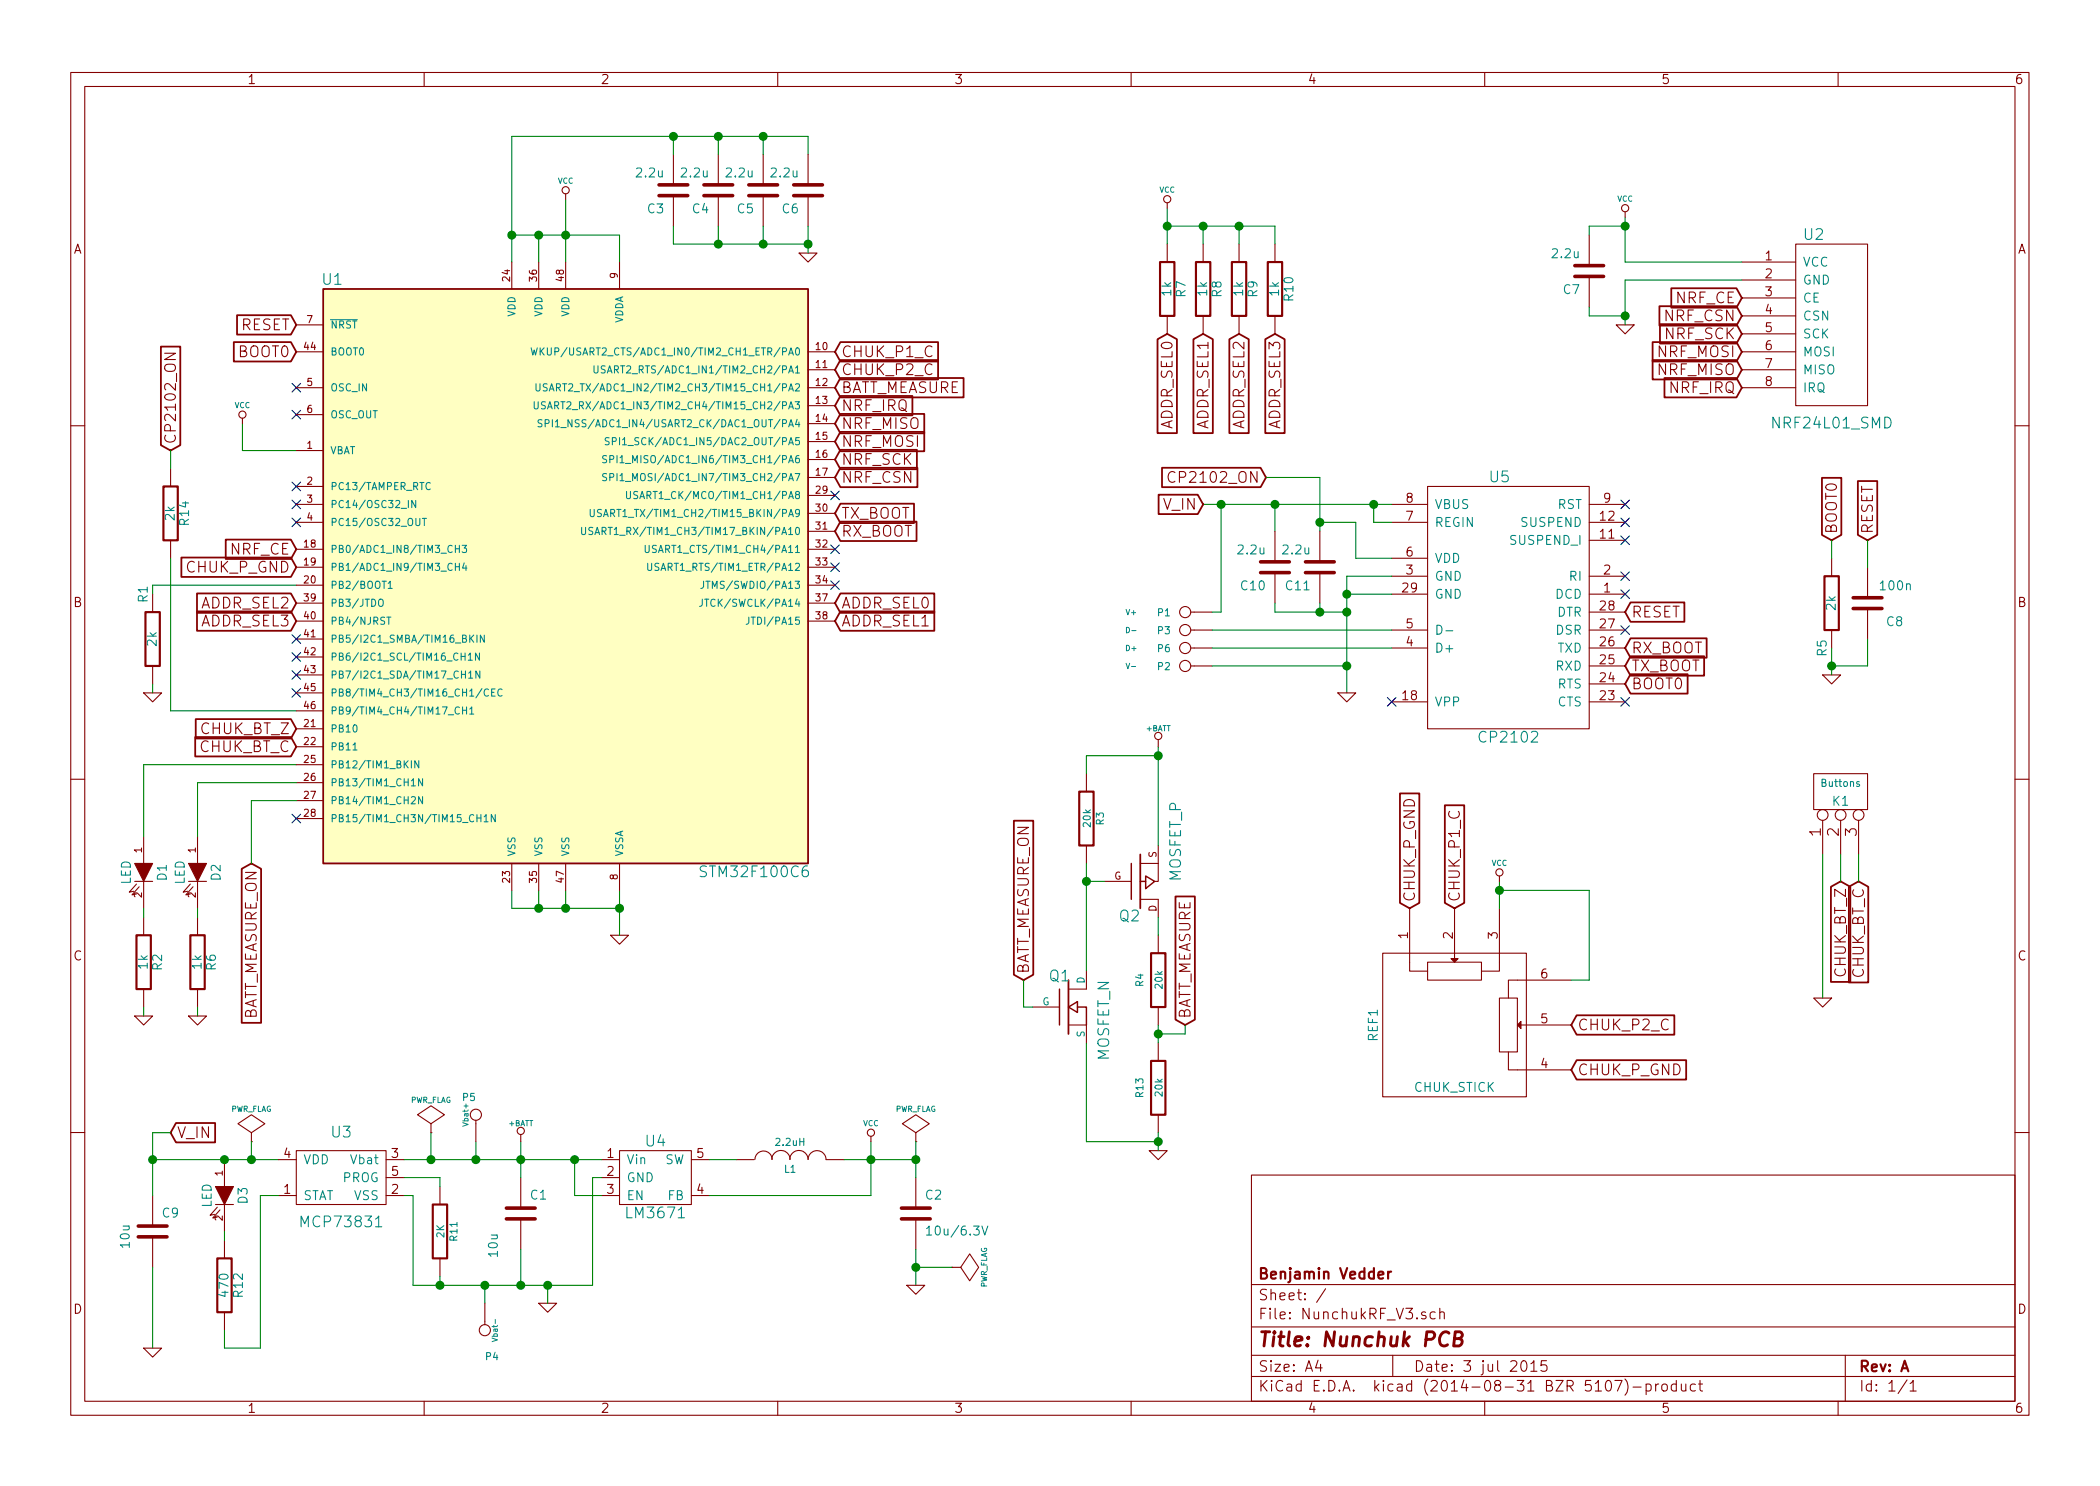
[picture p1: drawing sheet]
EESchema Schematic File Version 2
LIBS:power
LIBS:device
LIBS:transistors
LIBS:conn
LIBS:linear
LIBS:regul
LIBS:74xx
LIBS:cmos4000
LIBS:adc-dac
LIBS:memory
LIBS:xilinx
LIBS:special
LIBS:microcontrollers
LIBS:dsp
LIBS:microchip
LIBS:analog_switches
LIBS:motorola
LIBS:texas
LIBS:intel
LIBS:audio
LIBS:interface
LIBS:digital-audio
LIBS:philips
LIBS:display
LIBS:cypress
LIBS:siliconi
LIBS:opto
LIBS:atmel
LIBS:contrib
LIBS:valves
LIBS:crf_1
LIBS:NunchukRF_V3-cache
EELAYER 24 0
EELAYER END
$Descr A4 11693 8268
encoding utf-8
Sheet 1 1
Title "Nunchuk PCB"
Date "3 jul 2015"
Rev "A"
Comp "Benjamin Vedder"
Comment1 ""
Comment2 ""
Comment3 ""
Comment4 ""
$EndDescr
$Comp
L GND #PWR01
U 1 1
P 3450 5200
F 0 "#PWR01" H 3450 5200 30  0001 C CNN
F 1 "GND" H 3450 5130 30  0001 C CNN
F 2 "" H 3450 5200 60  0001 C CNN
F 3 "" H 3450 5200 60  0001 C CNN
	1    3450 5200
	1    0    0    -1  
$EndComp
$Comp
L C C3
U 1 1
P 3750 1050
F 0 "C3" H 3800 1150 50  0000 L CNN
F 1 "2.2u" H 3800 950 50  0000 L CNN
F 2 "Capacitors_SMD:C_0603_HandSoldering" H 3750 1050 60  0001 C CNN
F 3 "" H 3750 1050 60  0001 C CNN
	1    3750 1050
	-1   0    0    1   
$EndComp
NoConn ~ 1650 2150
NoConn ~ 1650 2300
$Comp
L R R1
U 1 1
P 850 3550
F 0 "R1" V 800 3800 50  0000 C CNN
F 1 "2k" V 850 3550 50  0000 C CNN
F 2 "Resistors_SMD:R_0603_HandSoldering" H 850 3550 60  0001 C CNN
F 3 "" H 850 3550 60  0001 C CNN
	1    850  3550
	1    0    0    -1  
$EndComp
$Comp
L GND #PWR02
U 1 1
P 850 3850
F 0 "#PWR02" H 850 3850 30  0001 C CNN
F 1 "GND" H 850 3780 30  0001 C CNN
F 2 "" H 850 3850 60  0001 C CNN
F 3 "" H 850 3850 60  0001 C CNN
	1    850  3850
	1    0    0    -1  
$EndComp
Text GLabel 1650 1950 0    60   Input ~ 0
BOOT0
$Comp
L LED D1
U 1 1
P 800 4850
F 0 "D1" H 800 4950 50  0000 C CNN
F 1 "LED" H 800 4750 50  0000 C CNN
F 2 "LEDs:LED-0805" H 800 4850 60  0001 C CNN
F 3 "" H 800 4850 60  0001 C CNN
	1    800  4850
	0    1    1    0   
$EndComp
$Comp
L R R2
U 1 1
P 800 5350
F 0 "R2" V 880 5350 50  0000 C CNN
F 1 "1k" V 800 5350 50  0000 C CNN
F 2 "Resistors_SMD:R_0603_HandSoldering" H 800 5350 60  0001 C CNN
F 3 "" H 800 5350 60  0001 C CNN
	1    800  5350
	1    0    0    -1  
$EndComp
$Comp
L GND #PWR03
U 1 1
P 800 5650
F 0 "#PWR03" H 800 5650 30  0001 C CNN
F 1 "GND" H 800 5580 30  0001 C CNN
F 2 "" H 800 5650 60  0001 C CNN
F 3 "" H 800 5650 60  0001 C CNN
	1    800  5650
	1    0    0    -1  
$EndComp
NoConn ~ 4650 2750
NoConn ~ 4650 3150
NoConn ~ 4650 3250
NoConn ~ 1650 2800
$Comp
L C C8
U 1 1
P 10400 3350
F 0 "C8" H 10200 3450 50  0000 L CNN
F 1 "100n" H 10150 3250 50  0000 L CNN
F 2 "Capacitors_SMD:C_0603_HandSoldering" H 10400 3350 60  0001 C CNN
F 3 "" H 10400 3350 60  0001 C CNN
	1    10400 3350
	-1   0    0    1   
$EndComp
Text GLabel 9050 3700 2    60   Input ~ 0
TX_BOOT
Text GLabel 9050 3600 2    60   Input ~ 0
RX_BOOT
Text GLabel 10400 3000 1    60   Input ~ 0
RESET
Text GLabel 9050 3800 2    60   Input ~ 0
BOOT0
$Comp
L R R5
U 1 1
P 10200 3350
F 0 "R5" V 10150 3100 50  0000 C CNN
F 1 "2k" V 10200 3350 50  0000 C CNN
F 2 "Resistors_SMD:R_0603_HandSoldering" H 10200 3350 60  0001 C CNN
F 3 "" H 10200 3350 60  0001 C CNN
	1    10200 3350
	1    0    0    -1  
$EndComp
$Comp
L GND #PWR04
U 1 1
P 10200 3750
F 0 "#PWR04" H 10200 3750 30  0001 C CNN
F 1 "GND" H 10200 3680 30  0001 C CNN
F 2 "" H 10200 3750 60  0001 C CNN
F 3 "" H 10200 3750 60  0001 C CNN
	1    10200 3750
	1    0    0    -1  
$EndComp
Text GLabel 4650 2950 2    60   Input ~ 0
RX_BOOT
Text GLabel 4650 2850 2    60   Input ~ 0
TX_BOOT
Text GLabel 1650 1800 0    60   Input ~ 0
RESET
Wire Wire Line
	2850 4950 2850 5050
Wire Wire Line
	2850 5050 3450 5050
Wire Wire Line
	3450 4950 3450 5200
Wire Wire Line
	3150 4950 3150 5050
Connection ~ 3150 5050
Wire Wire Line
	3000 4950 3000 5050
Connection ~ 3000 5050
Wire Wire Line
	3000 1300 3000 1450
Wire Wire Line
	2850 1300 3450 1300
Wire Wire Line
	2850 750  2850 1450
Connection ~ 3000 1300
Wire Wire Line
	1650 2500 1350 2500
Wire Wire Line
	1350 2500 1350 2350
Connection ~ 2850 1300
Wire Wire Line
	3150 1100 3150 1450
Wire Wire Line
	1650 3250 850  3250
Wire Wire Line
	850  3250 850  3300
Wire Wire Line
	850  3800 850  3850
Wire Wire Line
	800  5050 800  5100
Wire Wire Line
	800  5600 800  5650
Wire Wire Line
	1650 4250 800  4250
Wire Wire Line
	800  4250 800  4650
Text GLabel 10200 3000 1    60   Input ~ 0
BOOT0
Wire Wire Line
	10200 3000 10200 3100
Wire Wire Line
	10400 3000 10400 3150
Wire Wire Line
	10200 3600 10200 3750
Wire Wire Line
	10200 3700 10400 3700
Wire Wire Line
	10400 3700 10400 3550
Connection ~ 10200 3700
Text GLabel 9050 3400 2    60   Input ~ 0
RESET
$Comp
L NRF24L01_SMD U2
U 1 1
P 10200 1800
F 0 "U2" H 10100 2300 60  0000 C CNN
F 1 "NRF24L01_SMD" H 10200 1250 60  0000 C CNN
F 2 "CRF1:NRF24L01_SMD" H 10400 1800 60  0001 C CNN
F 3 "" H 10400 1800 60  0000 C CNN
	1    10200 1800
	1    0    0    -1  
$EndComp
$Comp
L GND #PWR05
U 1 1
P 9050 1800
F 0 "#PWR05" H 9050 1800 30  0001 C CNN
F 1 "GND" H 9050 1730 30  0001 C CNN
F 2 "" H 9050 1800 60  0001 C CNN
F 3 "" H 9050 1800 60  0001 C CNN
	1    9050 1800
	-1   0    0    -1  
$EndComp
Text GLabel 9700 1650 0    60   Input ~ 0
NRF_CE
Text GLabel 9700 1750 0    60   Input ~ 0
NRF_CSN
Text GLabel 9700 1850 0    60   Input ~ 0
NRF_SCK
Text GLabel 9700 1950 0    60   Input ~ 0
NRF_MOSI
Text GLabel 9700 2050 0    60   Input ~ 0
NRF_MISO
Text GLabel 9700 2150 0    60   Input ~ 0
NRF_IRQ
Wire Wire Line
	9700 1550 9050 1550
Wire Wire Line
	9050 1550 9050 1800
Wire Wire Line
	9050 1200 9050 1450
Wire Wire Line
	9050 1450 9700 1450
Text GLabel 1650 3050 0    60   Input ~ 0
NRF_CE
Text GLabel 4650 2650 2    60   Input ~ 0
NRF_CSN
Text GLabel 4650 2550 2    60   Input ~ 0
NRF_SCK
Text GLabel 4650 2450 2    60   Input ~ 0
NRF_MOSI
Text GLabel 4650 2350 2    60   Input ~ 0
NRF_MISO
Text GLabel 4650 2250 2    60   Input ~ 0
NRF_IRQ
$Comp
L GND #PWR06
U 1 1
P 4500 1400
F 0 "#PWR06" H 4500 1400 30  0001 C CNN
F 1 "GND" H 4500 1330 30  0001 C CNN
F 2 "" H 4500 1400 60  0001 C CNN
F 3 "" H 4500 1400 60  0001 C CNN
	1    4500 1400
	1    0    0    -1  
$EndComp
$Comp
L C C4
U 1 1
P 4000 1050
F 0 "C4" H 4050 1150 50  0000 L CNN
F 1 "2.2u" H 4050 950 50  0000 L CNN
F 2 "Capacitors_SMD:C_0603_HandSoldering" H 4000 1050 60  0001 C CNN
F 3 "" H 4000 1050 60  0001 C CNN
	1    4000 1050
	-1   0    0    1   
$EndComp
$Comp
L C C5
U 1 1
P 4250 1050
F 0 "C5" H 4300 1150 50  0000 L CNN
F 1 "2.2u" H 4300 950 50  0000 L CNN
F 2 "Capacitors_SMD:C_0603_HandSoldering" H 4250 1050 60  0001 C CNN
F 3 "" H 4250 1050 60  0001 C CNN
	1    4250 1050
	-1   0    0    1   
$EndComp
$Comp
L C C6
U 1 1
P 4500 1050
F 0 "C6" H 4550 1150 50  0000 L CNN
F 1 "2.2u" H 4550 950 50  0000 L CNN
F 2 "Capacitors_SMD:C_0603_HandSoldering" H 4500 1050 60  0001 C CNN
F 3 "" H 4500 1050 60  0001 C CNN
	1    4500 1050
	-1   0    0    1   
$EndComp
Wire Wire Line
	3450 1300 3450 1450
Connection ~ 3150 1300
Wire Wire Line
	2850 750  4500 750 
Wire Wire Line
	4500 750  4500 850 
Wire Wire Line
	4250 850  4250 750 
Connection ~ 4250 750 
Wire Wire Line
	4000 850  4000 750 
Connection ~ 4000 750 
Wire Wire Line
	3750 850  3750 750 
Connection ~ 3750 750 
Wire Wire Line
	4500 1250 4500 1400
Wire Wire Line
	3750 1250 3750 1350
Wire Wire Line
	3750 1350 4500 1350
Connection ~ 4500 1350
Wire Wire Line
	4250 1250 4250 1350
Connection ~ 4250 1350
Wire Wire Line
	4000 1250 4000 1350
Connection ~ 4000 1350
$Comp
L CONN_1 P1
U 1 1
P 6600 3400
F 0 "P1" H 6680 3400 40  0000 L CNN
F 1 "V+" H 6900 3400 30  0000 C CNN
F 2 "CRF1:1PAD_Small" H 6600 3400 60  0001 C CNN
F 3 "" H 6600 3400 60  0000 C CNN
	1    6600 3400
	-1   0    0    1   
$EndComp
$Comp
L CONN_1 P2
U 1 1
P 6600 3700
F 0 "P2" H 6680 3700 40  0000 L CNN
F 1 "V-" H 6900 3700 30  0000 C CNN
F 2 "CRF1:1PAD_Small" H 6600 3700 60  0001 C CNN
F 3 "" H 6600 3700 60  0000 C CNN
	1    6600 3700
	-1   0    0    1   
$EndComp
Connection ~ 3450 5050
$Comp
L CHUK_STICK REF1
U 1 1
P 8100 5700
F 0 "REF1" V 7650 5700 50  0000 C CNN
F 1 "CHUK_STICK" H 8100 5350 50  0000 C CNN
F 2 "CRF1:chuk_stick_2" H 8100 6000 60  0001 C CNN
F 3 "" H 8100 6000 60  0000 C CNN
	1    8100 5700
	1    0    0    -1  
$EndComp
Wire Wire Line
	8350 4900 8350 5050
Wire Wire Line
	8350 4950 8850 4950
Wire Wire Line
	8850 4950 8850 5450
Wire Wire Line
	8850 5450 8750 5450
Connection ~ 8350 4950
Text GLabel 8100 5050 1    60   Input ~ 0
CHUK_P1_C
Text GLabel 8750 5700 2    60   Input ~ 0
CHUK_P2_C
Text GLabel 4650 1950 2    60   Input ~ 0
CHUK_P1_C
Text GLabel 4650 2050 2    60   Input ~ 0
CHUK_P2_C
$Comp
L CONN_3 K1
U 1 1
P 10250 4400
F 0 "K1" V 10200 4400 50  0000 C CNN
F 1 "Buttons" V 10300 4400 40  0000 C CNN
F 2 "Connect:Wafer_Vertical10x5.8x7RM2.5-3" H 10250 4400 60  0001 C CNN
F 3 "" H 10250 4400 60  0000 C CNN
	1    10250 4400
	0    -1   -1   0   
$EndComp
Text GLabel 10250 4900 3    60   Input ~ 0
CHUK_BT_Z
Text GLabel 10350 4900 3    60   Input ~ 0
CHUK_BT_C
Wire Wire Line
	10350 4750 10350 4900
Wire Wire Line
	10250 4750 10250 4900
Text GLabel 1650 4050 0    60   Input ~ 0
CHUK_BT_Z
Text GLabel 1650 4150 0    60   Input ~ 0
CHUK_BT_C
Text GLabel 8750 5950 2    60   Input ~ 0
CHUK_P_GND
Text GLabel 1650 3150 0    60   Input ~ 0
CHUK_P_GND
$Comp
L C C7
U 1 1
P 8850 1500
F 0 "C7" H 8900 1600 50  0000 L CNN
F 1 "2.2u" H 8900 1400 50  0000 L CNN
F 2 "Capacitors_SMD:C_0603_HandSoldering" H 8850 1500 60  0001 C CNN
F 3 "" H 8850 1500 60  0001 C CNN
	1    8850 1500
	-1   0    0    1   
$EndComp
Wire Wire Line
	8850 1300 8850 1250
Wire Wire Line
	8850 1250 9050 1250
Connection ~ 9050 1250
Wire Wire Line
	8850 1700 8850 1750
Wire Wire Line
	8850 1750 9050 1750
Connection ~ 9050 1750
$Comp
L PWR_FLAG #FLG07
U 1 1
P 5100 6350
F 0 "#FLG07" H 5100 6445 30  0001 C CNN
F 1 "PWR_FLAG" H 5100 6530 30  0000 C CNN
F 2 "" H 5100 6350 60  0000 C CNN
F 3 "" H 5100 6350 60  0000 C CNN
	1    5100 6350
	1    0    0    -1  
$EndComp
$Comp
L PWR_FLAG #FLG08
U 1 1
P 5300 7050
F 0 "#FLG08" H 5300 7145 30  0001 C CNN
F 1 "PWR_FLAG" H 5300 7230 30  0000 C CNN
F 2 "" H 5300 7050 60  0000 C CNN
F 3 "" H 5300 7050 60  0000 C CNN
	1    5300 7050
	0    1    1    0   
$EndComp
NoConn ~ 1650 2900
NoConn ~ 1650 3850
$Comp
L LED D2
U 1 1
P 1100 4850
F 0 "D2" H 1100 4950 50  0000 C CNN
F 1 "LED" H 1100 4750 50  0000 C CNN
F 2 "LEDs:LED-0805" H 1100 4850 60  0001 C CNN
F 3 "" H 1100 4850 60  0001 C CNN
	1    1100 4850
	0    1    1    0   
$EndComp
$Comp
L R R6
U 1 1
P 1100 5350
F 0 "R6" V 1180 5350 50  0000 C CNN
F 1 "1k" V 1100 5350 50  0000 C CNN
F 2 "Resistors_SMD:R_0603_HandSoldering" H 1100 5350 60  0001 C CNN
F 3 "" H 1100 5350 60  0001 C CNN
	1    1100 5350
	1    0    0    -1  
$EndComp
$Comp
L GND #PWR09
U 1 1
P 1100 5650
F 0 "#PWR09" H 1100 5650 30  0001 C CNN
F 1 "GND" H 1100 5580 30  0001 C CNN
F 2 "" H 1100 5650 60  0001 C CNN
F 3 "" H 1100 5650 60  0001 C CNN
	1    1100 5650
	1    0    0    -1  
$EndComp
Wire Wire Line
	1100 5050 1100 5100
Wire Wire Line
	1100 5600 1100 5650
$Comp
L STM32F100C6 U1
U 1 1
P 3150 3200
F 0 "U1" H 1850 4850 60  0000 C CNN
F 1 "STM32F100C6" H 4200 1550 60  0000 C CNN
F 2 "CRF1:lqfp48_pad_mod" H 3150 3200 40  0001 C CIN
F 3 "" H 3150 3200 60  0001 C CNN
	1    3150 3200
	1    0    0    -1  
$EndComp
Wire Wire Line
	1650 4350 1100 4350
Wire Wire Line
	1100 4350 1100 4650
NoConn ~ 1650 4550
$Comp
L R R10
U 1 1
P 7100 1600
F 0 "R10" V 7180 1600 50  0000 C CNN
F 1 "1k" V 7100 1600 50  0000 C CNN
F 2 "Resistors_SMD:R_0603_HandSoldering" H 7100 1600 60  0001 C CNN
F 3 "" H 7100 1600 60  0001 C CNN
	1    7100 1600
	1    0    0    -1  
$EndComp
$Comp
L R R9
U 1 1
P 6900 1600
F 0 "R9" V 6980 1600 50  0000 C CNN
F 1 "1k" V 6900 1600 50  0000 C CNN
F 2 "Resistors_SMD:R_0603_HandSoldering" H 6900 1600 60  0001 C CNN
F 3 "" H 6900 1600 60  0001 C CNN
	1    6900 1600
	1    0    0    -1  
$EndComp
$Comp
L R R8
U 1 1
P 6700 1600
F 0 "R8" V 6780 1600 50  0000 C CNN
F 1 "1k" V 6700 1600 50  0000 C CNN
F 2 "Resistors_SMD:R_0603_HandSoldering" H 6700 1600 60  0001 C CNN
F 3 "" H 6700 1600 60  0001 C CNN
	1    6700 1600
	1    0    0    -1  
$EndComp
$Comp
L R R7
U 1 1
P 6500 1600
F 0 "R7" V 6580 1600 50  0000 C CNN
F 1 "1k" V 6500 1600 50  0000 C CNN
F 2 "Resistors_SMD:R_0603_HandSoldering" H 6500 1600 60  0001 C CNN
F 3 "" H 6500 1600 60  0001 C CNN
	1    6500 1600
	1    0    0    -1  
$EndComp
Wire Wire Line
	6500 1150 6500 1350
Wire Wire Line
	6500 1250 7100 1250
Wire Wire Line
	7100 1250 7100 1350
Connection ~ 6500 1250
Wire Wire Line
	6900 1350 6900 1250
Connection ~ 6900 1250
Wire Wire Line
	6700 1350 6700 1250
Connection ~ 6700 1250
Text GLabel 6500 1850 3    60   Input ~ 0
ADDR_SEL0
Text GLabel 6700 1850 3    60   Input ~ 0
ADDR_SEL1
Text GLabel 6900 1850 3    60   Input ~ 0
ADDR_SEL2
Text GLabel 7100 1850 3    60   Input ~ 0
ADDR_SEL3
Text GLabel 4650 3350 2    60   Input ~ 0
ADDR_SEL0
Text GLabel 4650 3450 2    60   Input ~ 0
ADDR_SEL1
Text GLabel 1650 3350 0    60   Input ~ 0
ADDR_SEL2
Text GLabel 1650 3450 0    60   Input ~ 0
ADDR_SEL3
$Comp
L GND #PWR010
U 1 1
P 3050 7250
F 0 "#PWR010" H 3050 7250 30  0001 C CNN
F 1 "GND" H 3050 7180 30  0001 C CNN
F 2 "" H 3050 7250 60  0001 C CNN
F 3 "" H 3050 7250 60  0001 C CNN
	1    3050 7250
	1    0    0    -1  
$EndComp
$Comp
L R R11
U 1 1
P 2450 6850
F 0 "R11" V 2530 6850 40  0000 C CNN
F 1 "2K" V 2457 6851 40  0000 C CNN
F 2 "Resistors_SMD:R_0603_HandSoldering" V 2380 6850 30  0001 C CNN
F 3 "~" H 2450 6850 30  0000 C CNN
	1    2450 6850
	1    0    0    -1  
$EndComp
$Comp
L CONN_1 P5
U 1 1
P 2650 6200
F 0 "P5" V 2750 6200 40  0000 L CNN
F 1 "Vbat+" H 2650 6255 30  0000 C CNN
F 2 "CRF1:1PAD_Small" H 2650 6200 60  0001 C CNN
F 3 "" H 2650 6200 60  0000 C CNN
	1    2650 6200
	0    -1   -1   0   
$EndComp
$Comp
L CONN_1 P4
U 1 1
P 2700 7400
F 0 "P4" V 2850 7400 40  0000 L CNN
F 1 "Vbat-" H 2700 7455 30  0000 C CNN
F 2 "CRF1:1PAD_Small" H 2700 7400 60  0001 C CNN
F 3 "" H 2700 7400 60  0000 C CNN
	1    2700 7400
	0    1    1    0   
$EndComp
$Comp
L LM3671 U4
U 1 1
P 3650 6550
F 0 "U4" H 3650 6750 60  0000 C CNN
F 1 "LM3671" H 3650 6350 60  0000 C CNN
F 2 "CRF1:SOT23-5" H 3650 6550 60  0001 C CNN
F 3 "" H 3650 6550 60  0000 C CNN
	1    3650 6550
	1    0    0    -1  
$EndComp
Wire Wire Line
	2300 7150 3300 7150
Wire Wire Line
	850  6450 1550 6450
Wire Wire Line
	2250 6450 3350 6450
Wire Wire Line
	3350 6650 3200 6650
Wire Wire Line
	3200 6650 3200 6450
Connection ~ 3200 6450
Wire Wire Line
	3300 7150 3300 6550
Wire Wire Line
	3300 6550 3350 6550
Wire Wire Line
	3050 7250 3050 7150
Connection ~ 3050 7150
$Comp
L C C1
U 1 1
P 2900 6750
F 0 "C1" H 2950 6850 50  0000 L CNN
F 1 "10u" V 2750 6500 50  0000 L CNN
F 2 "Capacitors_SMD:C_0603_HandSoldering" H 2900 6750 60  0001 C CNN
F 3 "" H 2900 6750 60  0001 C CNN
	1    2900 6750
	1    0    0    -1  
$EndComp
$Comp
L C C2
U 1 1
P 5100 6750
F 0 "C2" H 5150 6850 50  0000 L CNN
F 1 "10u/6.3V" H 5150 6650 50  0000 L CNN
F 2 "Capacitors_SMD:C_0603_HandSoldering" H 5100 6750 60  0001 C CNN
F 3 "" H 5100 6750 60  0001 C CNN
	1    5100 6750
	1    0    0    -1  
$EndComp
Wire Wire Line
	2900 6350 2900 6550
Connection ~ 2900 6450
Wire Wire Line
	2900 6950 2900 7150
Connection ~ 2900 7150
$Comp
L INDUCTOR L1
U 1 1
P 4400 6450
F 0 "L1" V 4350 6450 40  0000 C CNN
F 1 "2.2uH" V 4500 6450 40  0000 C CNN
F 2 "Resistors_SMD:R_0805_HandSoldering" H 4400 6450 60  0001 C CNN
F 3 "~" H 4400 6450 60  0000 C CNN
	1    4400 6450
	0    -1   -1   0   
$EndComp
Wire Wire Line
	3950 6450 4100 6450
Wire Wire Line
	4700 6450 5100 6450
Wire Wire Line
	5100 6350 5100 6550
Wire Wire Line
	5100 6950 5100 7150
Wire Wire Line
	4850 6350 4850 6650
Connection ~ 4850 6450
$Comp
L GND #PWR011
U 1 1
P 5100 7150
F 0 "#PWR011" H 5100 7150 30  0001 C CNN
F 1 "GND" H 5100 7080 30  0001 C CNN
F 2 "" H 5100 7150 60  0001 C CNN
F 3 "" H 5100 7150 60  0001 C CNN
	1    5100 7150
	1    0    0    -1  
$EndComp
Connection ~ 2650 6450
Connection ~ 2700 7150
$Comp
L MCP73831 U3
U 1 1
P 1900 6550
F 0 "U3" H 1900 6800 60  0000 C CNN
F 1 "MCP73831" H 1900 6300 60  0000 C CNN
F 2 "CRF1:SOT23-5" H 1950 5950 60  0001 C CNN
F 3 "~" H 1900 6550 60  0000 C CNN
	1    1900 6550
	1    0    0    -1  
$EndComp
$Comp
L LED D3
U 1 1
P 1250 6650
F 0 "D3" H 1250 6750 50  0000 C CNN
F 1 "LED" H 1250 6550 50  0000 C CNN
F 2 "LEDs:LED-0805" H 1250 6650 60  0001 C CNN
F 3 "" H 1250 6650 60  0001 C CNN
	1    1250 6650
	0    1    1    0   
$EndComp
$Comp
L R R12
U 1 1
P 1250 7150
F 0 "R12" V 1330 7150 50  0000 C CNN
F 1 "470" V 1250 7150 50  0000 C CNN
F 2 "Resistors_SMD:R_0603_HandSoldering" H 1250 7150 60  0001 C CNN
F 3 "" H 1250 7150 60  0001 C CNN
	1    1250 7150
	1    0    0    -1  
$EndComp
Wire Wire Line
	1250 6900 1250 6850
$Comp
L C C9
U 1 1
P 850 6850
F 0 "C9" H 900 6950 50  0000 L CNN
F 1 "10u" V 700 6750 50  0000 L CNN
F 2 "Capacitors_SMD:C_0603_HandSoldering" H 850 6850 60  0001 C CNN
F 3 "" H 850 6850 60  0001 C CNN
	1    850  6850
	1    0    0    -1  
$EndComp
Wire Wire Line
	850  7050 850  7500
Wire Wire Line
	850  6300 850  6650
Connection ~ 850  6450
Connection ~ 1250 6450
$Comp
L GND #PWR012
U 1 1
P 850 7500
F 0 "#PWR012" H 850 7500 30  0001 C CNN
F 1 "GND" H 850 7430 30  0001 C CNN
F 2 "" H 850 7500 60  0001 C CNN
F 3 "" H 850 7500 60  0001 C CNN
	1    850  7500
	1    0    0    -1  
$EndComp
$Comp
L CP2102 U5
U 1 1
P 8400 3350
F 0 "U5" H 8350 4050 60  0000 C CNN
F 1 "CP2102" H 8400 2600 60  0000 C CNN
F 2 "w_smd_qfn:qfn-28" H 8300 3700 60  0001 C CNN
F 3 "" H 8300 3700 60  0000 C CNN
	1    8400 3350
	1    0    0    -1  
$EndComp
$Comp
L GND #PWR013
U 1 1
P 10150 5550
F 0 "#PWR013" H 10150 5550 30  0001 C CNN
F 1 "GND" H 10150 5480 30  0001 C CNN
F 2 "" H 10150 5550 60  0001 C CNN
F 3 "" H 10150 5550 60  0001 C CNN
	1    10150 5550
	-1   0    0    -1  
$EndComp
Wire Wire Line
	10150 4750 10150 5550
Text GLabel 7850 5050 1    60   Input ~ 0
CHUK_P_GND
NoConn ~ 4650 3050
$Comp
L VCC #PWR014
U 1 1
P 4850 6350
F 0 "#PWR014" H 4850 6450 30  0001 C CNN
F 1 "VCC" H 4850 6450 30  0000 C CNN
F 2 "" H 4850 6350 60  0000 C CNN
F 3 "" H 4850 6350 60  0000 C CNN
	1    4850 6350
	1    0    0    -1  
$EndComp
$Comp
L VCC #PWR015
U 1 1
P 8350 4900
F 0 "#PWR015" H 8350 5000 30  0001 C CNN
F 1 "VCC" H 8350 5000 30  0000 C CNN
F 2 "" H 8350 4900 60  0000 C CNN
F 3 "" H 8350 4900 60  0000 C CNN
	1    8350 4900
	1    0    0    -1  
$EndComp
$Comp
L VCC #PWR016
U 1 1
P 9050 1200
F 0 "#PWR016" H 9050 1300 30  0001 C CNN
F 1 "VCC" H 9050 1300 30  0000 C CNN
F 2 "" H 9050 1200 60  0000 C CNN
F 3 "" H 9050 1200 60  0000 C CNN
	1    9050 1200
	1    0    0    -1  
$EndComp
$Comp
L VCC #PWR017
U 1 1
P 6500 1150
F 0 "#PWR017" H 6500 1250 30  0001 C CNN
F 1 "VCC" H 6500 1250 30  0000 C CNN
F 2 "" H 6500 1150 60  0000 C CNN
F 3 "" H 6500 1150 60  0000 C CNN
	1    6500 1150
	1    0    0    -1  
$EndComp
$Comp
L VCC #PWR018
U 1 1
P 3150 1100
F 0 "#PWR018" H 3150 1200 30  0001 C CNN
F 1 "VCC" H 3150 1200 30  0000 C CNN
F 2 "" H 3150 1100 60  0000 C CNN
F 3 "" H 3150 1100 60  0000 C CNN
	1    3150 1100
	1    0    0    -1  
$EndComp
$Comp
L VCC #PWR019
U 1 1
P 1350 2350
F 0 "#PWR019" H 1350 2450 30  0001 C CNN
F 1 "VCC" H 1350 2450 30  0000 C CNN
F 2 "" H 1350 2350 60  0000 C CNN
F 3 "" H 1350 2350 60  0000 C CNN
	1    1350 2350
	1    0    0    -1  
$EndComp
Wire Wire Line
	1550 6650 1450 6650
Wire Wire Line
	1450 6650 1450 7500
Wire Wire Line
	1450 7500 1250 7500
Wire Wire Line
	1250 7500 1250 7400
Wire Wire Line
	2450 6600 2450 6550
Wire Wire Line
	2450 6550 2250 6550
Wire Wire Line
	2700 7150 2700 7250
Wire Wire Line
	2450 7150 2450 7100
Wire Wire Line
	2250 6650 2300 6650
Wire Wire Line
	2300 6650 2300 7150
Connection ~ 2450 7150
Wire Wire Line
	2650 6350 2650 6450
Wire Wire Line
	4850 6650 3950 6650
NoConn ~ 7750 3900
NoConn ~ 9050 3900
NoConn ~ 9050 3500
NoConn ~ 9050 3300
NoConn ~ 9050 3200
NoConn ~ 9050 3000
NoConn ~ 9050 2900
NoConn ~ 9050 2800
$Comp
L +BATT #PWR020
U 1 1
P 2900 6350
F 0 "#PWR020" H 2900 6300 20  0001 C CNN
F 1 "+BATT" H 2900 6450 30  0000 C CNN
F 2 "" H 2900 6350 60  0000 C CNN
F 3 "" H 2900 6350 60  0000 C CNN
	1    2900 6350
	1    0    0    -1  
$EndComp
Text GLabel 950  6300 2    60   Input ~ 0
V_IN
Wire Wire Line
	950  6300 850  6300
$Comp
L CONN_1 P3
U 1 1
P 6600 3500
F 0 "P3" H 6680 3500 40  0000 L CNN
F 1 "D-" H 6900 3500 30  0000 C CNN
F 2 "CRF1:1PAD_Small" H 6600 3500 60  0001 C CNN
F 3 "" H 6600 3500 60  0000 C CNN
	1    6600 3500
	-1   0    0    1   
$EndComp
$Comp
L CONN_1 P6
U 1 1
P 6600 3600
F 0 "P6" H 6680 3600 40  0000 L CNN
F 1 "D+" H 6900 3600 30  0000 C CNN
F 2 "CRF1:1PAD_Small" H 6600 3600 60  0001 C CNN
F 3 "" H 6600 3600 60  0000 C CNN
	1    6600 3600
	-1   0    0    1   
$EndComp
Wire Wire Line
	6750 3500 7750 3500
Wire Wire Line
	6750 3600 7750 3600
Wire Wire Line
	6750 3400 6800 3400
Wire Wire Line
	6800 3400 6800 2800
Wire Wire Line
	6700 2800 7750 2800
Wire Wire Line
	7750 3200 7500 3200
Wire Wire Line
	7500 3200 7500 3850
Wire Wire Line
	6750 3700 7500 3700
$Comp
L GND #PWR021
U 1 1
P 7500 3850
F 0 "#PWR021" H 7500 3850 30  0001 C CNN
F 1 "GND" H 7500 3780 30  0001 C CNN
F 2 "" H 7500 3850 60  0001 C CNN
F 3 "" H 7500 3850 60  0001 C CNN
	1    7500 3850
	1    0    0    -1  
$EndComp
Connection ~ 7500 3700
$Comp
L C C10
U 1 1
P 7100 3150
F 0 "C10" H 7150 3250 50  0000 L CNN
F 1 "2.2u" H 7150 3050 50  0000 L CNN
F 2 "Capacitors_SMD:C_0603_HandSoldering" H 7100 3150 60  0001 C CNN
F 3 "" H 7100 3150 60  0001 C CNN
	1    7100 3150
	-1   0    0    1   
$EndComp
$Comp
L C C11
U 1 1
P 7350 3150
F 0 "C11" H 7400 3250 50  0000 L CNN
F 1 "2.2u" H 7400 3050 50  0000 L CNN
F 2 "Capacitors_SMD:C_0603_HandSoldering" H 7350 3150 60  0001 C CNN
F 3 "" H 7350 3150 60  0001 C CNN
	1    7350 3150
	-1   0    0    1   
$EndComp
Wire Wire Line
	7750 3100 7550 3100
Wire Wire Line
	7550 3100 7550 2900
Wire Wire Line
	7550 2900 7350 2900
Wire Wire Line
	7350 2650 7350 2950
Wire Wire Line
	7750 2900 7650 2900
Wire Wire Line
	7650 2900 7650 2800
Connection ~ 7650 2800
Wire Wire Line
	7100 2950 7100 2800
Connection ~ 7100 2800
Text GLabel 6700 2800 0    60   Input ~ 0
V_IN
Connection ~ 6800 2800
$Comp
L PWR_FLAG #FLG022
U 1 1
P 2400 6300
F 0 "#FLG022" H 2400 6395 30  0001 C CNN
F 1 "PWR_FLAG" H 2400 6480 30  0000 C CNN
F 2 "" H 2400 6300 60  0000 C CNN
F 3 "" H 2400 6300 60  0000 C CNN
	1    2400 6300
	1    0    0    -1  
$EndComp
Wire Wire Line
	2400 6300 2400 6450
Connection ~ 2400 6450
$Comp
L PWR_FLAG #FLG023
U 1 1
P 1400 6350
F 0 "#FLG023" H 1400 6445 30  0001 C CNN
F 1 "PWR_FLAG" H 1400 6530 30  0000 C CNN
F 2 "" H 1400 6350 60  0000 C CNN
F 3 "" H 1400 6350 60  0000 C CNN
	1    1400 6350
	1    0    0    -1  
$EndComp
Wire Wire Line
	1400 6350 1400 6450
Connection ~ 1400 6450
Wire Wire Line
	7750 3300 7500 3300
Connection ~ 7500 3300
Wire Wire Line
	7100 3350 7100 3400
Wire Wire Line
	7100 3400 7500 3400
Connection ~ 7500 3400
Wire Wire Line
	7350 3350 7350 3400
Connection ~ 7350 3400
NoConn ~ 1650 3750
NoConn ~ 1650 3650
NoConn ~ 1650 3550
$Comp
L R R13
U 1 1
P 6450 6050
F 0 "R13" V 6350 6050 40  0000 C CNN
F 1 "20k" V 6457 6051 40  0000 C CNN
F 2 "Resistors_SMD:R_0603_HandSoldering" V 6380 6050 30  0001 C CNN
F 3 "~" H 6450 6050 30  0000 C CNN
	1    6450 6050
	1    0    0    -1  
$EndComp
$Comp
L R R4
U 1 1
P 6450 5450
F 0 "R4" V 6350 5450 40  0000 C CNN
F 1 "20k" V 6457 5451 40  0000 C CNN
F 2 "Resistors_SMD:R_0603_HandSoldering" V 6380 5450 30  0001 C CNN
F 3 "~" H 6450 5450 30  0000 C CNN
	1    6450 5450
	1    0    0    -1  
$EndComp
$Comp
L +BATT #PWR024
U 1 1
P 6450 4150
F 0 "#PWR024" H 6450 4100 20  0001 C CNN
F 1 "+BATT" H 6450 4250 30  0000 C CNN
F 2 "" H 6450 4150 60  0000 C CNN
F 3 "" H 6450 4150 60  0000 C CNN
	1    6450 4150
	1    0    0    -1  
$EndComp
$Comp
L GND #PWR025
U 1 1
P 6450 6400
F 0 "#PWR025" H 6450 6400 30  0001 C CNN
F 1 "GND" H 6450 6330 30  0001 C CNN
F 2 "" H 6450 6400 60  0001 C CNN
F 3 "" H 6450 6400 60  0001 C CNN
	1    6450 6400
	1    0    0    -1  
$EndComp
$Comp
L MOSFET_N Q1
U 1 1
P 5950 5600
F 0 "Q1" H 5960 5770 60  0000 R CNN
F 1 "MOSFET_N" V 6150 5750 60  0000 R CNN
F 2 "CRF1:SOT23GDS" H 5950 5600 60  0001 C CNN
F 3 "" H 5950 5600 60  0000 C CNN
	1    5950 5600
	1    0    0    -1  
$EndComp
$Comp
L MOSFET_P Q2
U 1 1
P 6350 4900
F 0 "Q2" H 6350 5090 60  0000 R CNN
F 1 "MOSFET_P" V 6550 4900 60  0000 R CNN
F 2 "CRF1:SOT23GDS" H 6350 4900 60  0001 C CNN
F 3 "" H 6350 4900 60  0000 C CNN
	1    6350 4900
	1    0    0    1   
$EndComp
$Comp
L R R3
U 1 1
P 6050 4550
F 0 "R3" V 6130 4550 40  0000 C CNN
F 1 "20k" V 6057 4551 40  0000 C CNN
F 2 "Resistors_SMD:R_0603_HandSoldering" V 5980 4550 30  0001 C CNN
F 3 "~" H 6050 4550 30  0000 C CNN
	1    6050 4550
	1    0    0    -1  
$EndComp
Wire Wire Line
	6450 4150 6450 4700
Wire Wire Line
	6450 5700 6450 5800
Wire Wire Line
	6450 5100 6450 5200
Wire Wire Line
	6450 6300 6450 6400
Wire Wire Line
	6050 4300 6050 4200
Wire Wire Line
	6050 4200 6450 4200
Connection ~ 6450 4200
Wire Wire Line
	6050 4800 6050 5400
Wire Wire Line
	6050 4900 6150 4900
Connection ~ 6050 4900
Wire Wire Line
	6050 5800 6050 6350
Wire Wire Line
	6050 6350 6450 6350
Connection ~ 6450 6350
Text GLabel 6600 5700 1    60   Input ~ 0
BATT_MEASURE
Wire Wire Line
	6600 5700 6600 5750
Wire Wire Line
	6600 5750 6450 5750
Connection ~ 6450 5750
Text GLabel 5700 5450 1    60   Input ~ 0
BATT_MEASURE_ON
Wire Wire Line
	5700 5450 5700 5600
Wire Wire Line
	5700 5600 5750 5600
Text GLabel 4650 2150 2    60   Input ~ 0
BATT_MEASURE
Text GLabel 1400 4800 3    60   Input ~ 0
BATT_MEASURE_ON
Wire Wire Line
	1650 4450 1400 4450
Wire Wire Line
	1400 4450 1400 4800
Wire Wire Line
	5100 7050 5300 7050
Connection ~ 5100 7050
Connection ~ 5100 6450
Text GLabel 7050 2650 0    60   Input ~ 0
CP2102_ON
Wire Wire Line
	7050 2650 7350 2650
Connection ~ 7350 2900
Text GLabel 950  2500 1    60   Input ~ 0
CP2102_ON
$Comp
L R R14
U 1 1
P 950 2850
F 0 "R14" V 1030 2850 50  0000 C CNN
F 1 "2k" V 950 2850 50  0000 C CNN
F 2 "Resistors_SMD:R_0603_HandSoldering" H 950 2850 60  0001 C CNN
F 3 "" H 950 2850 60  0001 C CNN
	1    950  2850
	1    0    0    -1  
$EndComp
Wire Wire Line
	950  2600 950  2500
Wire Wire Line
	950  3100 950  3950
Wire Wire Line
	950  3950 1650 3950
NoConn ~ 1650 2700
$EndSCHEMATC
